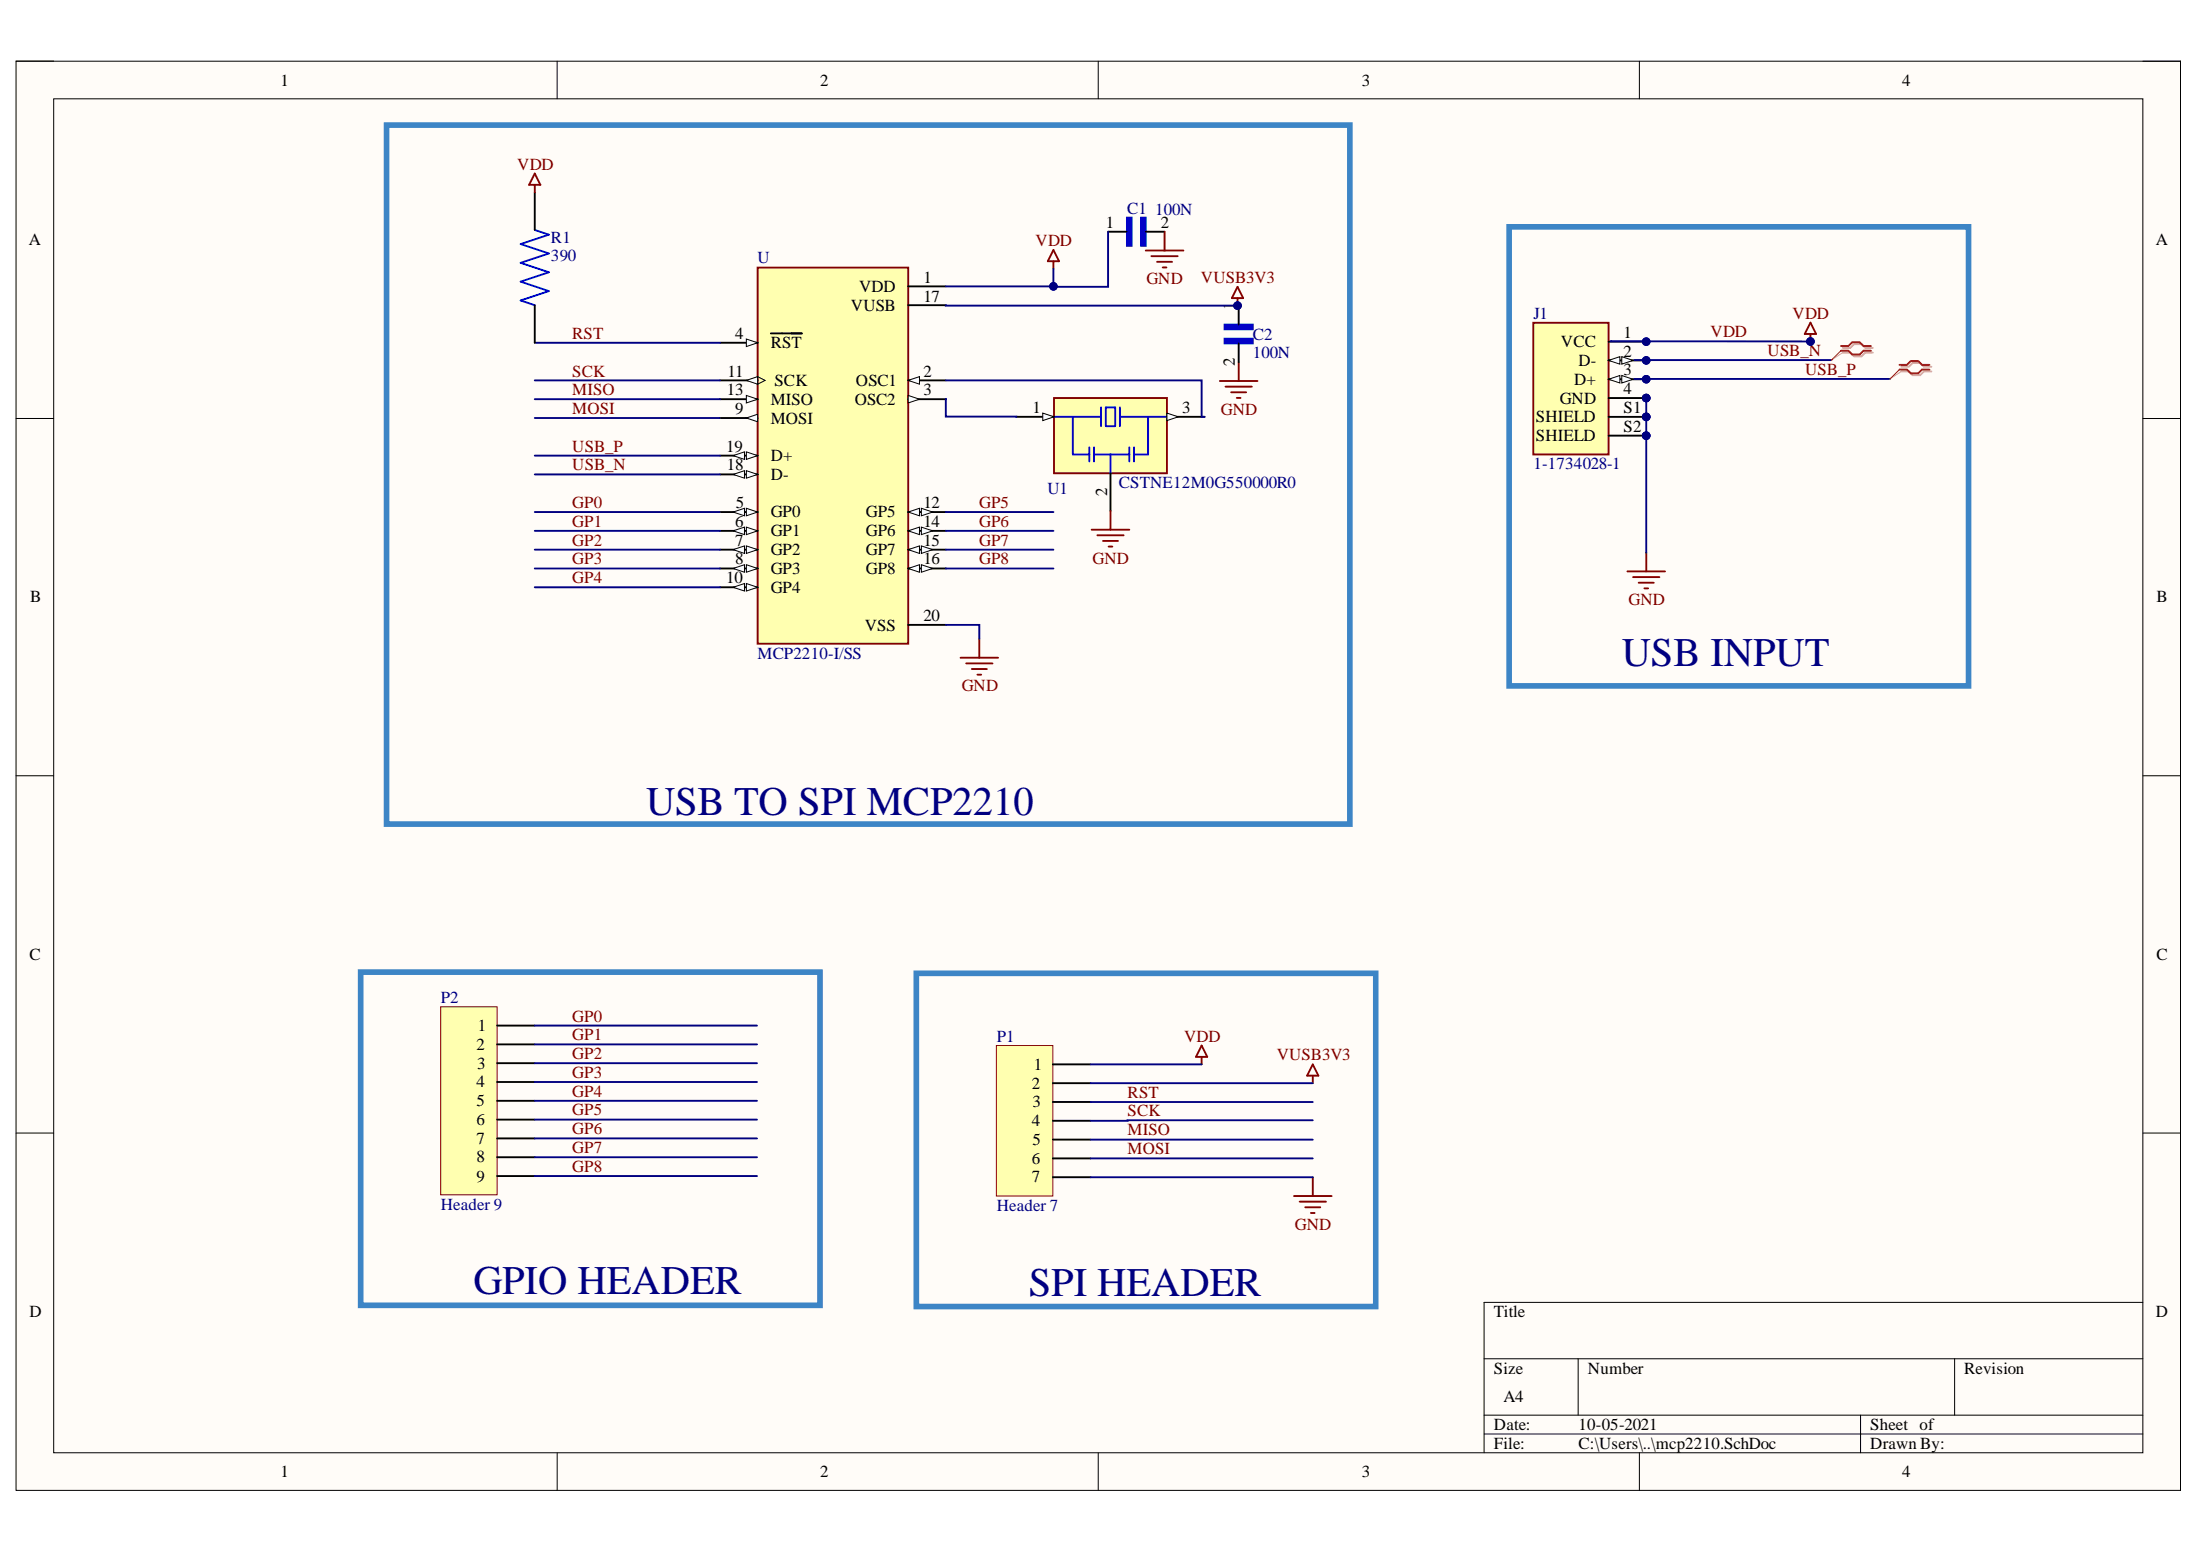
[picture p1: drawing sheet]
# Altium project USB_TO_SPI.PrjPcb
1 sheet, 8 parts. Net scope: global (net labels, ports and power ports of the same name join across sheets).
Board file: UART_TO_SPI.PcbDoc

## Sheet mcp2210.SchDoc
size A4; SheetNumber: 1; SheetTotal: 1

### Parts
C1  100N  [CAPC1005X55N]
C2  100N  [CAPC1005X55N]
J1  1-1734028-1  [TE_1-1734028-1]
P1  Header 7  [HDR1X7]
P2  Header 9  [HDR1X9]
R1  390  [RES_ERJ3EKF3900V]
U  MCP2210-I/SS  [SOP65P780X200-20N]
U1  CSTNE12M0G550000R0  [OSC_CSTNE12M0G550000R0]

### Blocks framed on the sheet
USB TO SPI MCP2210: C1 C2 R1 U U1
USB INPUT: J1
GPIO HEADER: P2
SPI HEADER: P1

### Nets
GND: C1.2 C2.2 J1.4(GND) J1.S1(SHIELD) J1.S2(SHIELD) P1.7 U.20(VSS) U1.2(GND)
VDD: C1.1 J1.1(VCC) P1.1 R1.2 U.1(VDD)
VUSB3V3: C2.1 P1.2 U.17(VUSB)
GP0: P2.1 U.5(GP0)
GP1: P2.2 U.6(GP1)
GP2: P2.3 U.7(GP2)
GP3: P2.4 U.8(GP3)
GP4: P2.5 U.10(GP4)
GP5: P2.6 U.12(GP5)
GP6: P2.7 U.14(GP6)
GP7: P2.8 U.15(GP7)
GP8: P2.9 U.16(GP8)
MISO: P1.5 U.13(MISO)
MOSI: P1.6 U.9(MOSI)
RST: P1.3 R1.1 U.4(~{RST})
SCK: P1.4 U.11(SCK)
USB_N: J1.2(D-) U.18(D-)
USB_P: J1.3(D+) U.19(D+)
NetU_2: U.2(OSC1) U1.3(OUT)
NetU_3: U.3(OSC2) U1.1(IN)

### Layout directives
differential pair: USB_N, USB_P
